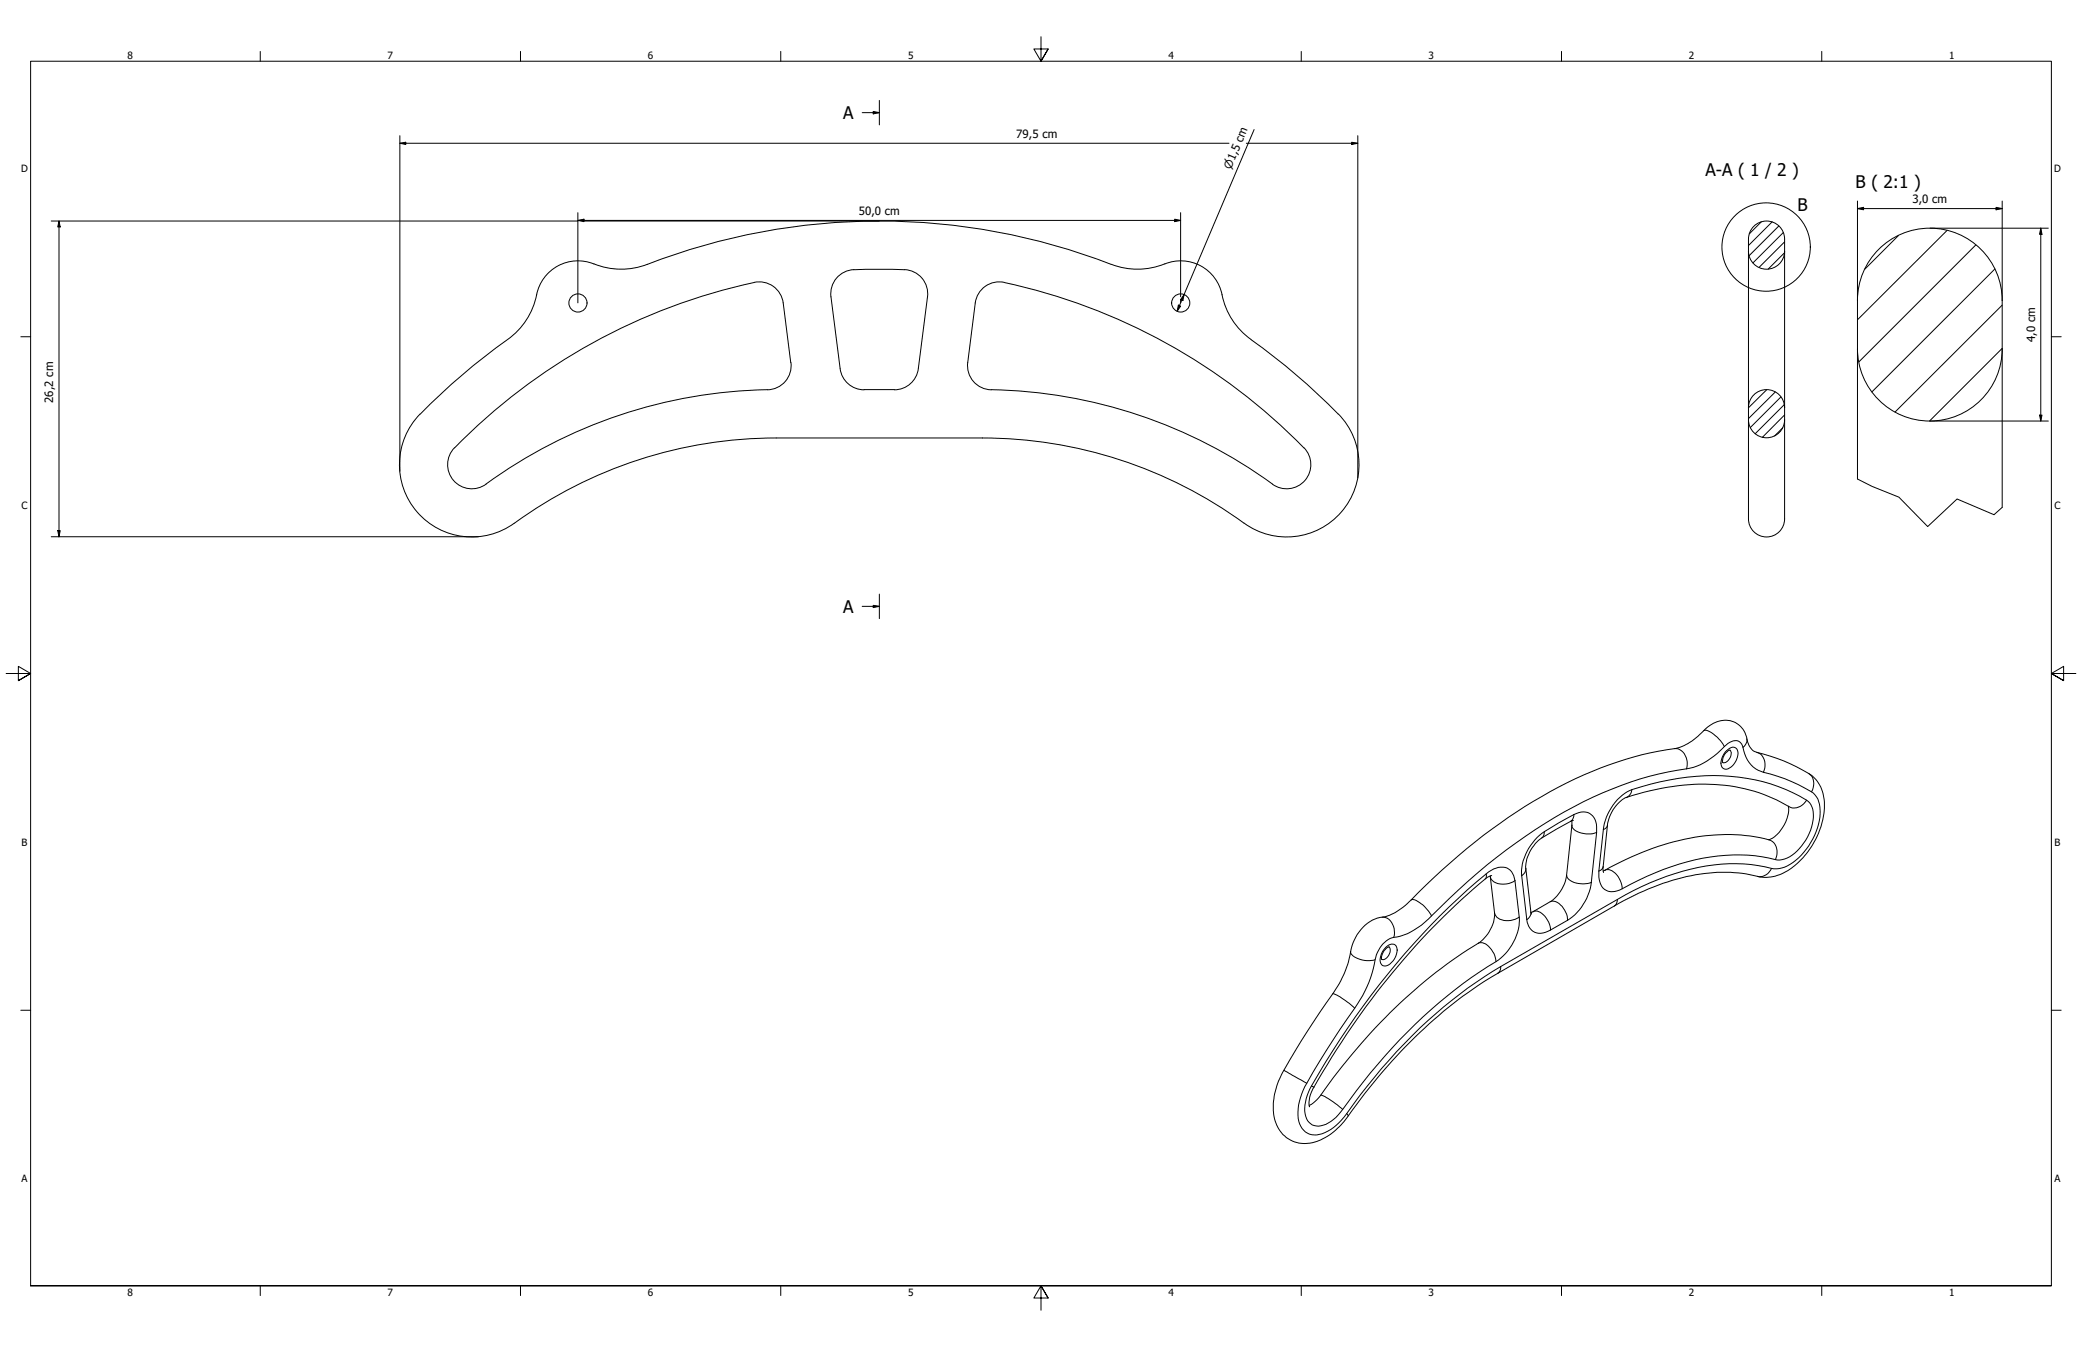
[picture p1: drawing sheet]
<svg xmlns="http://www.w3.org/2000/svg" width="864mm" height="559mm" viewBox="0 0 864 559" stroke-linecap="round" stroke-linejoin="round" font-family="sans-serif">
<!-- layer: Hatch (ISO) -->
<g fill="none" stroke="#000" stroke-width=".41">
<path d="M730.6 92l-5 5M735.1 92l-9.8 9.9M737.9 93.7l-12.4 12.4M739.7 96.4l-12.6 12.7M787.5 97.7l-14 14M807.6 95.6l-37.1 37.1M740.2 104.9l-6.7 6.7M740.2 100.3l-10.5 10.6M819.6 101.6l-48.5 48.5M827.4 111.6l-50.9 51M830.5 126.6l-44.5 44.3M830.5 144.5l-30.1 30.2"/>
<path d="M732.8 161.7l-7.5 7.5M736.3 162.6l-11 11.1M738.7 164.7l-12.7 12.7M739.5 177.5l-3.4 3.3M740.2 167.8l-12.2 12.1M740.2 172.1l-9.2 9.3"/>
</g>
<!-- layer: Visible (ANSI) -->
<g fill="none" stroke="#000" stroke-width=".41">
<path d="M246.3 109.4a30 30 0 0 0 22.2 .2M246.3 109.5a17.5 17.5 0 0 0-23.7 12.8M268.5 109.7a266.3 266.3 0 0 1 192.4 0M312.8 117.1a10 10 0 0 1 12.1 8.6l3.1 24.8M312.8 117.2a246.3 246.3 0 0 0-124.2 68.6M354.2 111.9l10.5-.2 10.5 .2M354.2 111.9a10 10 0 0 0-9.5 11.3M375.2 111.9a10 10 0 0 1 9.5 11.3M483.1 109.5a30 30 0 0 1-22.1 .1M483.1 109.5a17.6 17.6 0 0 1 24.1 14.2 30 30 0 0 0 11.7 17.1M222.6 122.2a30.6 30.6 0 0 1-13.9 20 266.3 266.3 0 0 0-34.4 29.6M344.7 123.1l3.8 29.9a10 10 0 0 0 9.9 8.7"/>
<path d="M384.7 123.1l-3.8 29.9a10 10 0 0 1-9.9 8.7M328.1 150.4a10 10 0 0 1-9.8 11.3M401.4 150.4a10 10 0 0 0 9.7 11.3 204.7 204.7 0 0 1 117.7 39.8 10 10 0 0 0 12.9-2.7 10 10 0 0 0-.8-13.1M401.4 150.5l3.1-24.8a9.9 9.9 0 0 1 12.1-8.5 246.3 246.3 0 0 1 124.2 68.6M518.9 140.9a266.3 266.3 0 0 1 36.2 30.9M174.2 171.8a30 30 0 0 0-1.2 40.6 30 30 0 0 0 40.4 4.6 184.7 184.7 0 0 1 108.5-35.3h85.6M318.3 161.7a204.7 204.7 0 0 0-117.7 39.8 10 10 0 0 1-12.9-2.7 10 10 0 0 1 .8-13.1M358.4 161.6h12.6M555.2 171.8a30 30 0 0 1 1.2 40.6 30 30 0 0 1-40.4 4.6 184.8 184.8 0 0 0-108.5-35.3M717.5 311.1a4.9 4.9 0 0 0-2.9 5.3M741.8 334.4a14.7 14.7 0 0 1-7.8 13.9h-.4M742 334.6a71.3 71.3 0 0 0-48.3-8.3 92.6 92.6 0 0 0-20.1 5 15.7 15.7 0 0 0-6.9 11.1l-1.8 17.7 .2 1.8"/>
<path d="M652 340.5l-2.2 22.6a16.1 16.1 0 0 1-6.8 11l-7.9 4.5M652.6 340.4l-.9 .3a88.5 88.5 0 0 0-14.2 8.5 16.1 16.1 0 0 0-4.6 11l2.4 19M733.7 348.4a81.5 81.5 0 0 0-48.1 3.5 147.9 147.9 0 0 0-20.6 9.5M618.2 363.4l1.7 15.3a15.2 15.2 0 0 1-6.7 12.6 223.8 223.8 0 0 0-66 63.9l-2.6 2.5-1.5 .9M618.7 363.2l-1.1 .4a297.4 297.4 0 0 0-65.2 74.9l-7.4 12.5a10.6 10.6 0 0 0-1.8 8.1M565.3 384.7a14.3 14.3 0 0 1 9.8-4.5l.6-.3a27.2 27.2 0 0 0 9.6-6.5 237.8 237.8 0 0 1 71.6-51.9 143 143 0 0 1 39.6-11.4l.6-.2a32.4 32.4 0 0 0 11.5-8.5 9.7 9.7 0 0 1 15.1 2.4l1 3.4a6.3 6.3 0 0 0 3.9 4.9 71.5 71.5 0 0 1 23.2 9.9 18.1 18.1 0 0 1 4.3 18.1 33 33 0 0 1-18 22.8 17.2 17.2 0 0 1-12.2 0 71.8 71.8 0 0 0-40 5.1 119.1 119.1 0 0 0-16.3 7.8l-48.3 28a196.3 196.3 0 0 0-56.9 52.1l-3.5 4.7a38 38 0 0 1-6.8 8.2 17.8 17.8 0 0 1-17.1 4.9 14.5 14.5 0 0 1-8.8-15 31.9 31.9 0 0 1 4.4-14.7 514.6 514.6 0 0 1 22.9-35.9l2.2-4.5a38.8 38.8 0 0 0 2.8-10.1 19.8 19.8 0 0 1 4.8-8.8zM576.2 392.8a5.2 5.2 0 0 0-3.1 5.2"/>
<circle cx="239.7" cy="125.7" r="3.8"/>
<circle cx="489.8" cy="125.7" r="3.8"/>
</g>
<!-- layer: Visible Narrow (ANSI) -->
<g fill="none" stroke="#000" stroke-width=".41">
<path d="M694.6 310.6a5.9 5.9 0 0 1 5.2 7.4l-.2 .9M699.6 318.9a29.6 29.6 0 0 0 16.4-9.9 4.3 4.3 0 0 1 6-.8l.5 .5a19.2 19.2 0 0 0 4.7 9.5l3.1 1.8a72 72 0 0 1 21.9 9 12 12 0 0 1 2.4 11.5 27.8 27.8 0 0 1-14.4 19.2l-2.2 .6a11.5 11.5 0 0 1-6-.7 77.3 77.3 0 0 0-44.1 5.2l-6.8 2.9-10.2 5.4M699.6 318.9a148.8 148.8 0 0 0-58.9 22.8 252.2 252.2 0 0 0-48.3 39.6 26.4 26.4 0 0 1-15.7 8 13.2 13.2 0 0 0-6.6 10.7 53.5 53.5 0 0 1-11.2 22.6 284.8 284.8 0 0 0-18.4 29.8 20 20 0 0 0-1.4 13.9 6.9 6.9 0 0 0 9.4 4 21.6 21.6 0 0 0 10.1-8.4 214.9 214.9 0 0 1 60.5-58.9l3.4-2M706.7 303.1a4.4 4.4 0 0 1 4.2 1.5 14.8 14.8 0 0 1 4.4 5.1M715.6 312a3.4 3.4 0 0 1 4.5-1.6 5.6 5.6 0 0 1-1.4 7.3l-.6 .5a2.4 2.4 0 0 1-3.2 .6 2.4 2.4 0 0 1-1-3l.8-2.3zM717.5 311.1a3.7 3.7 0 0 1-1.7 5.2h-1.2M724.6 306.5l-.3 1.9-1.3 1.6M728.6 312.1a5.8 5.8 0 0 1 2.8 8.3M652.9 337.9a5.9 5.9 0 0 1 8.7 2l.6 2 .1 3.5M652.9 337.9l-.6 2.1-.9 .8M652.9 337.9l-12.3 7.1M676.9 327.6l-.8 2.1-1.6 1.2"/>
<path d="M749.4 332a8.6 8.6 0 0 1 2.4 9.8 20.9 20.9 0 0 1-11.6 14.6l-1 .2a9.1 9.1 0 0 1-5.6-.7 79.9 79.9 0 0 0-47.1 6.2l-10.2 4.8a15.6 15.6 0 0 1-7.4 3 5.2 5.2 0 0 1-5.5-5l-.2-3.5M749.4 332a78.5 78.5 0 0 0-53.3-9.1l-11.4 2.4a35.9 35.9 0 0 0-9.8 3.2 22.2 22.2 0 0 0-9.8 15.7M749.4 332a5.7 5.7 0 0 1-7.4 2.6M750.2 320.9a5.7 5.7 0 0 1 1.2 7.6M640.6 345a21.3 21.3 0 0 0-9.4 18.3M640.6 345l-.2 1.4-.9 1.2M652 342.3a4.2 4.2 0 0 0 4 3.3l3.8 .3 2.5-.5M662.3 345.4l-2.2 20.7M665 359.6l-.7 1.2-1.1 .6M665.1 344.2l-1.9 17.2M666.7 342.4l-.6 1.2-1 .6M733.7 348.4a5.6 5.6 0 0 1 2.7 8.2"/>
<path d="M585.3 373.4l.3-.2a9.4 9.4 0 0 1 6.5 4.2l1.7 2.6M616.5 362.5v1.6l-.5 .6M618.2 363.6a4.8 4.8 0 0 0 5.8 3.2l1.9-.3 2.5-1.2M619.9 378.7a5.4 5.4 0 0 0 6.8 3.1l3.5-1.3M628.4 365.3a5.8 5.8 0 0 0-8.9-4.8 26.8 26.8 0 0 0-6.9 5.3 320.1 320.1 0 0 0-69.9 87.3 13.5 13.5 0 0 0-.3 11.8 6.1 6.1 0 0 0 8.6 .9l2.1-1.4 2-1.9a264 264 0 0 1 41.8-46.5 173.6 173.6 0 0 1 24.6-17.7 22 22 0 0 0 8.7-17.8M628.4 365.3l1.8 15.2M631.2 363.3l2.1 18.2M632.9 360.2l-.4 1.7-1.3 1.4M635 378.4l-.3 1.7-1.4 1.4M635.9 378.2a4.7 4.7 0 0 1 5.4 2.6l1.4 2.6 .4 2.4M643 374.1a5.3 5.3 0 0 1 6 3.4l.8 1.7 .4 2.6M649.8 363.1a5.6 5.6 0 0 0 5.9 3.5l2.8-.1 1.6-.4"/>
<path d="M660.1 366.1a22.7 22.7 0 0 1-9.9 15.7M665.7 361a5.1 5.1 0 0 1 6 3.5l1 2.5 .1 1.7M670.9 373.1l-.5 2-.8 .7M670.9 373.1l-48.4 27.9M734.8 360.3a5.3 5.3 0 0 1-5.8 3.3M560.2 394.7a4.5 4.5 0 0 0 4 3.3l2.8 .5 3.4-.4M573.3 380.5a5.6 5.6 0 0 1 5.1 6.6l-.3 1.8M574.8 393a2.62 2.62 0 0 1 4.5-.1 6.6 6.6 0 0 1-5.1 7.8 2.7 2.7 0 0 1-1.5-4l1-2.3zM576.2 392.8a3.8 3.8 0 0 1-2.7 5.3l-.4-.1M613.2 391.3a4.7 4.7 0 0 1 5.5 2.7l1.3 2.4 .5 2.5M633.3 381.5a5.7 5.7 0 0 0 8.8 4.8l1-.5M650.2 381.8l-7.1 4"/>
<path d="M552.8 412.3a16.4 16.4 0 0 1 7.5 4.5l1.6 1.5M622.5 401l-.2 1.4-1 1.4M532.6 444l9.4 5.4M544 450.5l1 .5M547.8 454.4a25.5 25.5 0 0 1 9.1 5.8M558.6 461.9l.6 1.1"/>
</g>
<!-- layer: Visible (ISO) -->
<g fill="none" stroke="#000" stroke-width=".41">
<path d="M740.2 99.1v70.1M740.2 99.2a7.5 7.5 0 0 0-7.5-7.5 7.5 7.5 0 0 0-7.4 7.5v70M725.3 104.2a7.5 7.5 0 0 0 7.4 7.5 7.5 7.5 0 0 0 7.5-7.5M770.5 124.7v20M770.5 124.7a30 30 0 0 1 30-30 30 30 0 0 1 30 30M830.5 124.7v85.8M770.5 144.7v54M770.5 144.7a30 30 0 0 0 30 30 30 30 0 0 0 30-30M725.3 169.1a7.5 7.5 0 0 1 7.4-7.5 7.5 7.5 0 0 1 7.5 7.5M725.3 174.1a7.5 7.5 0 0 0 7.4 7.5 7.5 7.5 0 0 0 7.5-7.5M725.3 174.2v36.8a13.7 13.7 0 0 0 .7 7.4 7.5 7.5 0 0 0 8.3 4.2 7.5 7.5 0 0 0 5.9-7.3v-41.1M725.3 169.2v5"/>
<path d="M740.2 169.2v5"/>
</g>
<!-- layer: Break Line (ISO) -->
<path d="M770.5 198.7l6 3.1 11.2 4.4 11.9 12.2 12.2-11.4 15.3 6.5 3.4-3" fill="none" stroke="#000" stroke-width=".41"/>
<!-- layer: Section Line (ISO) -->
<path d="M357.6 46.7h7.1M362.2 46.2l2.5 .5-2.5 .5zM364.7 41.7v10.1M357.6 251.5h7.1M362.2 251.1l2.5 .4-2.5 .6zM364.7 246.5v10.1" fill="none" stroke="#000" stroke-width=".41"/>
<path d="M362.2 46.2l2.5 .5-2.5 .5zM362.2 251.1l2.5 .4-2.5 .6z" fill="#000"/>
<!-- layer: Detail Boundary (ISO) -->
<circle cx="732.6" cy="102.5" r="18.3" fill="none" stroke="#000" stroke-width=".41"/>
<!-- layer: Border (ANSI) -->
<g fill="none" stroke="#000" stroke-width=".41">
<path d="M431.8 15.2v10.2l-3-5.1h6l-3 5.1 3-5.1M107.9 21.3v4.1M215.9 21.3v4.1M323.8 21.3v4.1M539.8 21.3v4.1M647.7 21.3v4.1M755.6 21.3v4.1M8.6 139.7h4.1M850.9 139.7h4.1M2.5 279.4h10.2l-5.1-3v6l5.1-3-5.1 3M861.1 279.4h-10.2l5.1-3v6l-5.1-3 5.1 3M8.6 419.1h4.1"/>
<path d="M850.9 419.1h4.1M12.7 533.4v-508h838.2v508h-838.2h838.2M107.9 533.4v4.1M215.9 533.4v4.1M323.8 533.4v4.1M434.8 538.5l-3-5.1 3 5.1h-6l3-5.1v10.2M539.8 533.4v4.1M647.7 533.4v4.1M755.6 533.4v4.1"/>
</g>
<!-- layer: Dimension (ISO) -->
<g fill="none" stroke="#000" stroke-width=".41">
<path d="M165.9 59.4l2.4-.4v.9zM165.9 59.4h343.9M165.9 56.3v139.2M517 59.4h46.2M520.2 53.8l-31.9 75.3M560.7 59l2.5 .4-2.5 .5zM563.2 56.3v142M21.3 91.7h218.5M24.5 91.7l.5 2.4h-1zM24.5 91.7v131M239.7 91.4l2.5-.5v1zM239.7 91.4h250"/>
<path d="M239.7 88.2v37.4M242.1 91.7h122.6M487.3 90.9l2.4 .5-2.4 .5zM489.7 88.2v34.9M770.5 86.5l2.5-.5v1zM770.5 86.5h60M770.5 83.4v41.3M800.5 94.7h49.1M828 86l2.5 .5-2.5 .5zM830.5 83.4v41.3M846.5 94.7l.5 2.5h-1zM846.5 94.7v80"/>
<path d="M488.8 126.6l.9 .4-1.4 2.1zM489.7 124.2v1.4M491.2 122.2l-.6 2.5-.9-.4zM800.5 174.7h49.1M846 172.2h1l-.5 2.5zM21.3 222.7h177.2M24 220.1h1l-.5 2.6z"/>
</g>
<path d="M165.9 59.4l2.4-.4v.9zM560.7 59l2.5 .4-2.5 .5zM24.5 91.7l.5 2.4h-1zM239.7 91.4l2.5-.5v1zM487.3 90.9l2.4 .5-2.4 .5zM770.5 86.5l2.5-.5v1zM828 86l2.5 .5-2.5 .5zM846.5 94.7l.5 2.5h-1zM488.8 126.6l.9 .4-1.4 2.1zM491.2 122.2l-.6 2.5-.9-.4zM846 172.2h1l-.5 2.5zM24 220.1h1l-.5 2.6z" fill="#000"/>
<g font-size="7.2">
<text x="349.7" y="49.4">A</text>
<text x="707.4" y="73.2">A-A ( 1 / 2 )</text>
<text x="769.7" y="77.8">B ( 2:1 )</text>
<text x="745.7" y="87.5">B</text>
<text x="349.7" y="254.2">A</text>
</g>
<g font-size="4.7">
<text x="421.6" y="57.1">79,5 cm</text>
<text x="356.2" y="89.1">50,0 cm</text>
<text x="793.2" y="84.2">3,0 cm</text>
<text x="844.1" y="141.9" transform="rotate(-90 844.1 141.9)">4,0 cm</text>
<text x="22" y="167.2" transform="rotate(-90 22 167.2)">26,2 cm</text>
</g>
<text font-size="4.6" x="510.5" y="70.4" transform="rotate(-67 510.5 70.4)">⌀1,5 cm</text>
<g font-size="4.1">
<text x="52.8" y="24.4">8</text>
<text x="160.8" y="24.4">7</text>
<text x="268.7" y="24.4">6</text>
<text x="376.7" y="24.4">5</text>
<text x="484.6" y="24.4">4</text>
<text x="592.6" y="24.4">3</text>
<text x="700.5" y="24.4">2</text>
<text x="808.5" y="24.4">1</text>
<text x="8.7" y="71.4">D</text>
<text x="852" y="71.4">D</text>
<text x="8.9" y="211.1">C</text>
<text x="852.2" y="211.1">C</text>
<text x="8.9" y="350.8">B</text>
<text x="852.2" y="350.8">B</text>
<text x="8.9" y="490.5">A</text>
<text x="852.2" y="490.5">A</text>
<text x="52.8" y="537.5">8</text>
<text x="160.8" y="537.5">7</text>
<text x="268.7" y="537.5">6</text>
<text x="376.7" y="537.5">5</text>
<text x="484.6" y="537.5">4</text>
<text x="592.6" y="537.5">3</text>
<text x="700.5" y="537.5">2</text>
<text x="808.5" y="537.5">1</text>
</g>
</svg>
